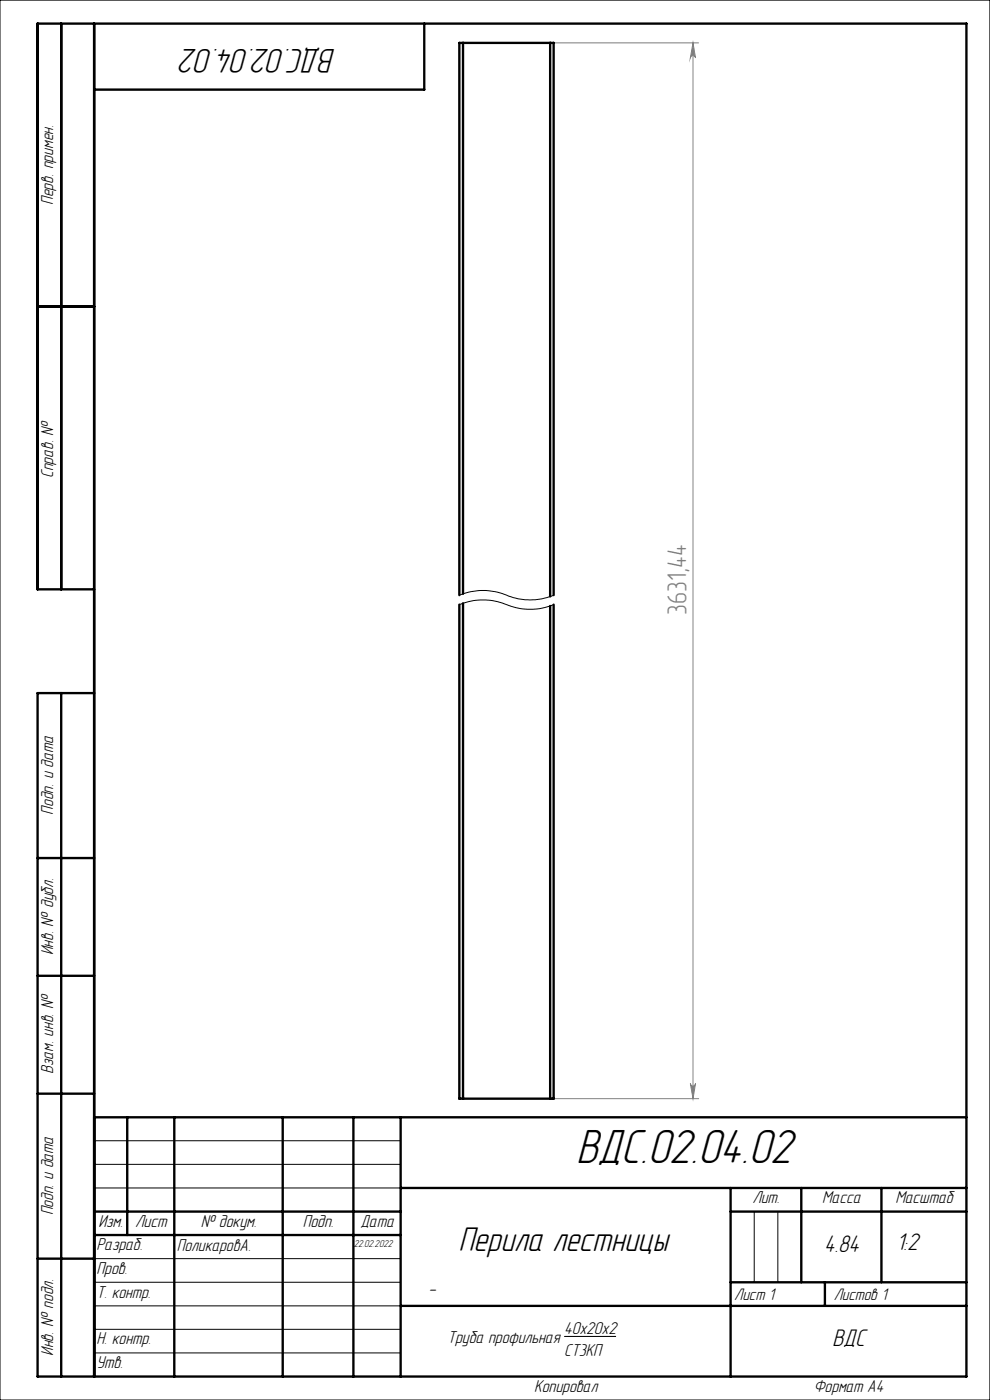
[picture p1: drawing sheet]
<svg xmlns="http://www.w3.org/2000/svg" width="210mm" height="297mm" viewBox="0 0 210 297" stroke-linecap="round" stroke-linejoin="round" font-family="sans-serif">
<g fill="none" stroke="#000" stroke-width=".21">
<path d="M0 0h210v297h-210zM97.4 128.3a13.5 13.5 0 0 1 11 .3 13 13 0 0 0 9-.3M97.4 126.3a13.5 13.5 0 0 1 11 .3 13 13 0 0 0 9-.3M20 242h65M20 247h65M20 252h65M160 257v15M165 257v15M20 267h65M20 272h65M20 277h65M20 282h65"/>
<path d="M20 287h65M119.7 283.5h11"/>
</g>
<path d="M116.7 9.1h31.5M147 9.1v224M147 9.1l.5 3.2a.55 .55 0 0 0-.5-.5 .55 .55 0 0 0-.6 .5zM116.7 233.1h31.5M146.4 229.9a.55 .55 0 0 0 .6 .5 .55 .55 0 0 0 .5-.5l-.5 3.2z" fill="none" stroke="#808080" stroke-width=".21"/>
<g fill="none" stroke="#000" stroke-width=".5">
<path d="M13 5v120M20 5v287M90 5v14h-70M8 65h12M20 125h-12v-120h197v287h-197v-145h12M13 147v145M8 182h12M8 207h12M8 232h12M20 237h185M27 237v25M37 237v55"/>
<path d="M60 237v55M75 237v55M85 237v55M20 257h65M85 252h120M155 252v40M155 257h50M170 252v20M187 252v20M8 267h12M20 262h65M85 277h120"/>
<path d="M155 272h50M175 272v5"/>
</g>
<path d="M147 9.1l.5 3.2a.55 .55 0 0 0-.5-.5 .55 .55 0 0 0-.6 .5zM146.4 229.9a.55 .55 0 0 0 .6 .5 .55 .55 0 0 0 .5-.5l-.5 3.2z" fill="#808080"/>
<path d="M98.2 9.1h-.8v117.2M98.2 9.1v116.9M98.2 9.1h18.5M116.7 9.1h.7v117.2M116.7 9.1v117.4M97.4 128.3v104.8h.8M98.2 128v105.1M116.7 128.5v104.6M117.4 128.3v104.8h-.7M98.2 233.1h18.5" fill="none" stroke="#000" stroke-width=".5"/>
<text font-size="10.5" x="122.2" y="246.7">ВДС.02.04.02</text>
<g font-size="7.5">
<text x="71.3" y="10.5" transform="rotate(-180 71.3 10.5)">ВДС.02.04.02</text>
<text x="97.3" y="265.3">Перила лестницы</text>
</g>
<text font-size="5.8" fill="#808080" x="145.6" y="130.5" transform="rotate(-90 145.6 130.5)">3631,44</text>
<g font-size="5.3">
<text x="174.8" y="265.6">4.84</text>
<text x="190.2" y="265.2">1:2</text>
<text x="176.6" y="285.6">ВДС</text>
</g>
<text font-size="4.4" x="90.9" y="274.7">-</text>
<g font-size="3.8">
<text x="11.3" y="43.5" transform="rotate(-90 11.3 43.5)">Перв. примен.</text>
<text x="11.3" y="101.4" transform="rotate(-90 11.3 101.4)">Справ. №</text>
<text x="11.3" y="172.8" transform="rotate(-90 11.3 172.8)">Подп. и дата</text>
<text x="11.3" y="202.7" transform="rotate(-90 11.3 202.7)">Инв. № дубл.</text>
<text x="11.3" y="227.8" transform="rotate(-90 11.3 227.8)">Взам. инв. №</text>
<text x="11.3" y="257.9" transform="rotate(-90 11.3 257.9)">Подп. и дата</text>
<text x="159.6" y="255.3">Лит.</text>
<text x="174.4" y="255.3">Масса</text>
<text x="189.9" y="255.3">Масштаб</text>
<text x="20.9" y="260.3">Изм.</text>
<text x="28.7" y="260.2">Лист</text>
<text x="42.6" y="260.2">№ докум.</text>
<text x="64.2" y="260.2">Подп.</text>
<text x="76.5" y="260.2">Дата</text>
<text x="20.5" y="265.3">Разраб.</text>
<text x="37.5" y="265.4">ПоликаровА.</text>
<text x="20.5" y="275.3">Т. контр.</text>
<text x="20.5" y="270.3">Пров.</text>
<text x="11.3" y="287.7" transform="rotate(-90 11.3 287.7)">Инв. № подл.</text>
<text x="20.5" y="285.2">Н. контр.</text>
<text x="94.9" y="284.9">Труба профильная</text>
<text x="119.7" y="283.1">40х20х2</text>
<text x="119.7" y="287.7">СТ3КП</text>
<text x="20.5" y="290.3">Утв.</text>
<text x="113.3" y="295.3">Копировал</text>
<text x="172.6" y="295.3">Формат А4</text>
</g>
<g font-size="3.7">
<text x="155.7" y="275.8">Лист 1</text>
<text x="176.9" y="275.8">Листов 1</text>
</g>
<text font-size="2.2" x="75.1" y="264.6">22.02.2022</text>
</svg>
